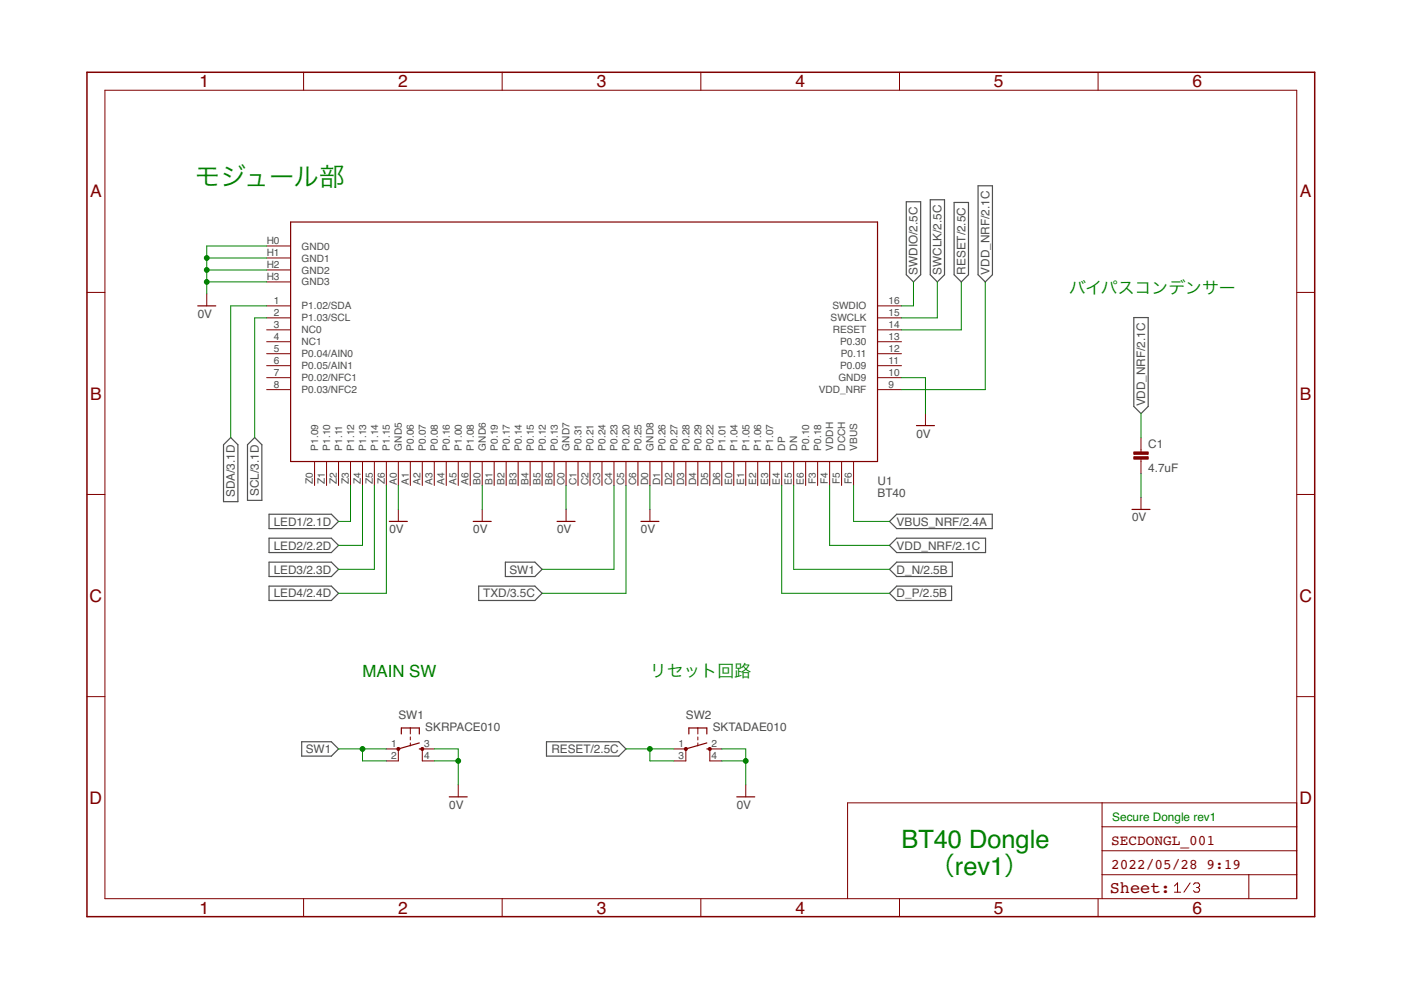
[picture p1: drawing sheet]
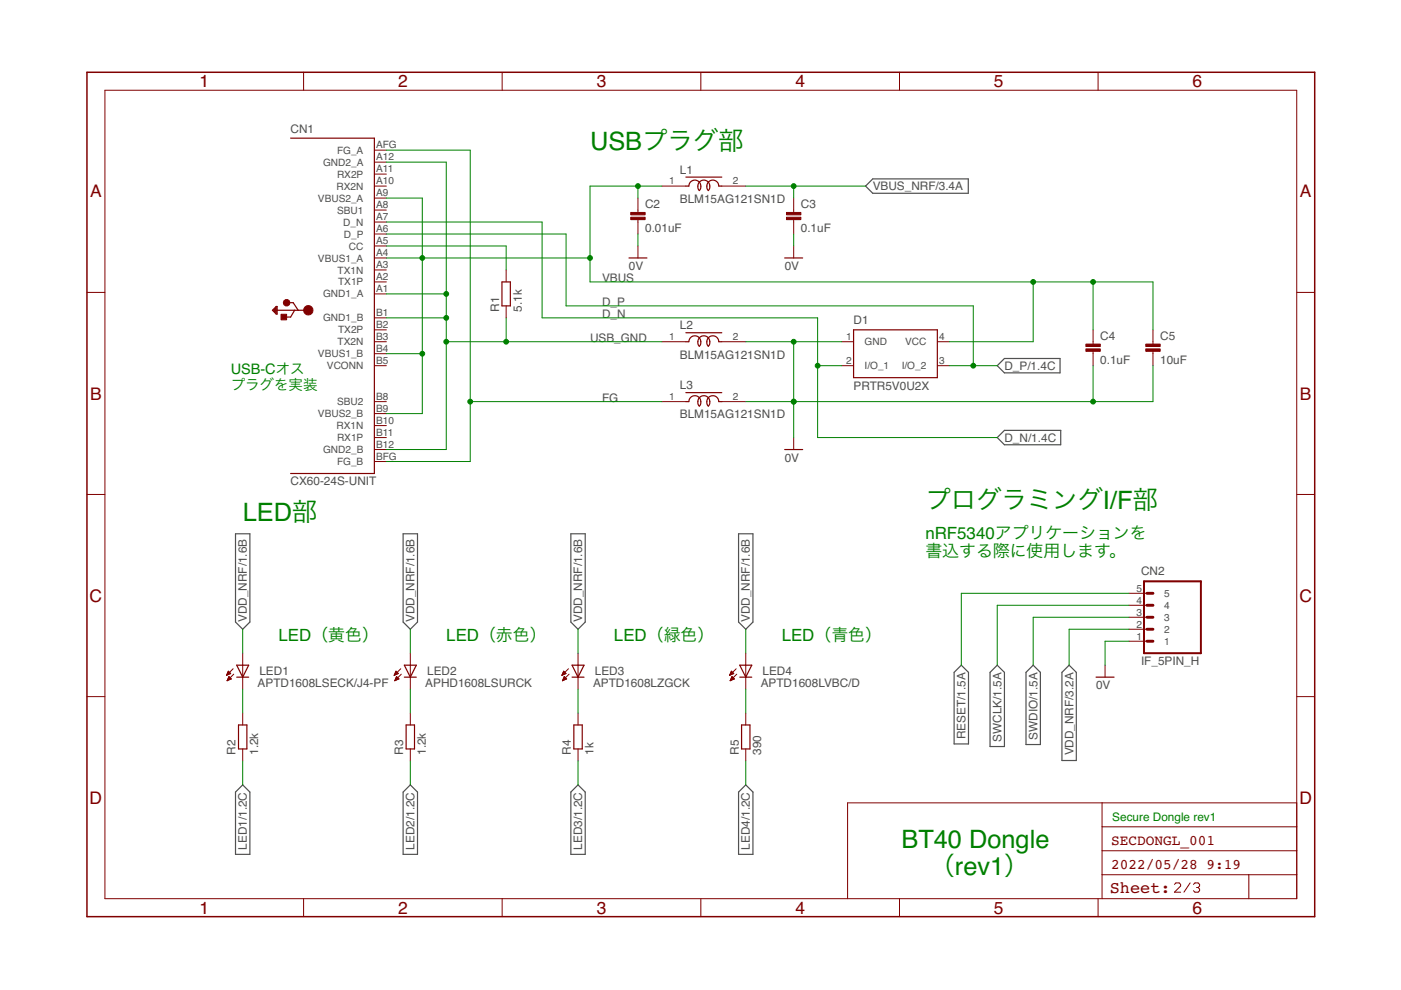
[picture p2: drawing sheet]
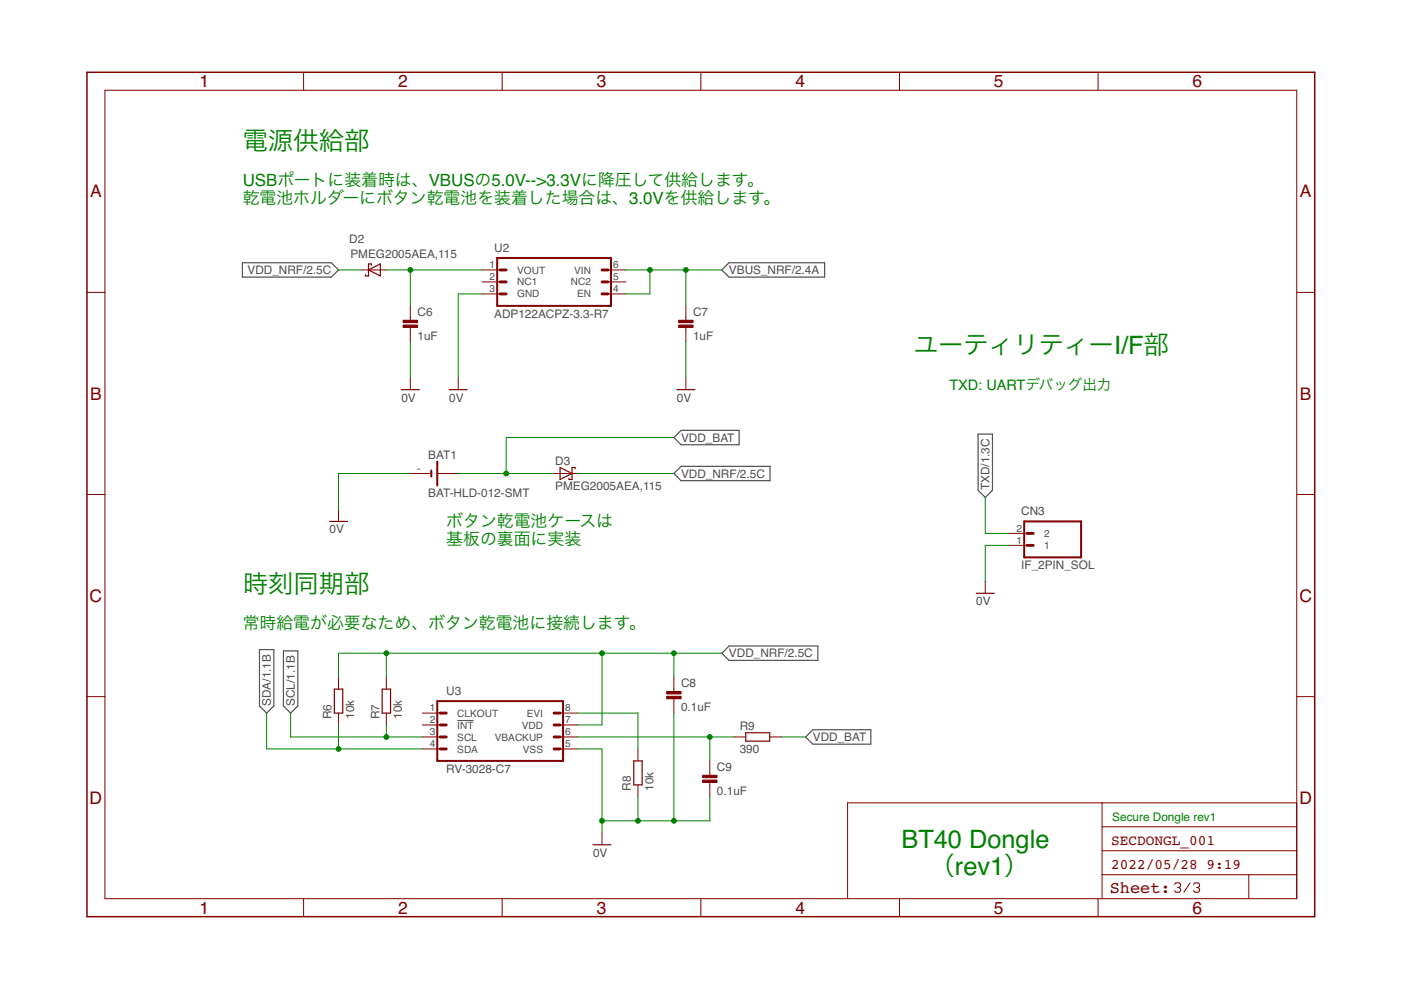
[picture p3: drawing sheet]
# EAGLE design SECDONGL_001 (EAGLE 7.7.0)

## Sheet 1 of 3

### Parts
C1  4.7uF  CAP_0603  [C0603K]
SW1  SKRPACE010  [SKRPACE010]
SW2  SKTADAE010  [SKTADAE010]
U1  BT40  [BM40-B_1PRIMARY]

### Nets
0V: C1.2 SW1.3(S) SW1.4(S1) SW2.2(S) SW2.4(S1) U1.10(GND9) U1.A0(GND5) U1.B0(GND6) U1.C0(GND7) U1.D0(GND8) U1.H0(GND0) U1.H1(GND1) U1.H2(GND2) U1.H3(GND3) ; also sheet 2,3
D_N: U1.E5(DN) ; also sheet 2
D_P: U1.E4(DP) ; also sheet 2
LED1: U1.Z3(P1.12) ; also sheet 2
LED2: U1.Z4(P1.13) ; also sheet 2
LED3: U1.Z5(P1.14) ; also sheet 2
LED4: U1.Z6(P1.15) ; also sheet 2
RESET: SW2.1(P) SW2.3(P1) U1.14(RESET) ; also sheet 2
SCL: U1.2(P1.03/SCL) ; also sheet 3
SDA: U1.1(P1.02/SDA) ; also sheet 3
SW1: SW1.1(P) SW1.2(P1) U1.C4(P0.23)
SWCLK: U1.15(SWCLK) ; also sheet 2
SWDIO: U1.16(SWDIO) ; also sheet 2
TXD: U1.C5(P0.20) ; also sheet 3
VBUS_NRF: U1.F6(VBUS) ; also sheet 2,3
VDD_NRF: C1.1 U1.9(VDD_NRF) U1.F4(VDDH) ; also sheet 2,3
Unconnected: U1.3(NC0) U1.4(NC1) U1.5(P0.04/AIN0) U1.6(P0.05/AIN1) U1.7(P0.02/NFC1) U1.8(P0.03/NFC2) U1.11(P0.09) U1.12(P0.11) U1.13(P0.30) U1.A1(P0.06) U1.A2(P0.07) U1.A3(P0.08) U1.A4(P0.16) U1.A5(P1.00) U1.A6(P1.08) U1.B1(P0.19) U1.B2(P0.17) U1.B3(P0.14) U1.B4(P0.15) U1.B5(P0.12) U1.B6(P0.13) U1.C1(P0.31) U1.C2(P0.21) U1.C3(P0.24) U1.C6(P0.25) U1.D1(P0.26) U1.D2(P0.27) U1.D3(P0.28) U1.D4(P0.29) U1.D5(P0.22) U1.D6(P1.01) U1.E0(P1.04) U1.E1(P1.05) U1.E2(P1.06) U1.E3(P1.07) U1.E6(P0.10) U1.F3(P0.18) U1.F5(DCCH) U1.Z0(P1.09) U1.Z1(P1.10) U1.Z2(P1.11)

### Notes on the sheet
- モジュール部
- バイパスコンデンサー
- MAIN SW | リセット回路
- Secure Dongle rev1
- BT40 Dongle
      （rev1）

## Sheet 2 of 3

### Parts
C2  0.01uF  CAP_0402K  [C0402K]
C3  0.1uF  CAP_0402K  [C0402K]
C4  0.1uF  CAP_0402K  [C0402K]
C5  10uF  CAP_0603  [C0603K]
CN1  CX60-24S-UNIT  [CX60-24S-UNIT]
CN2  IF_5PIN_H  [HEADER_5PIN]
D1  PRTR5V0U2X  [SOT143B]
L1  BLM15AG121SN1D  [C0402K]
L2  BLM15AG121SN1D  [C0402K]
L3  BLM15AG121SN1D  [C0402K]
LED1  APTD1608LSECK/J4-PF  [APTD1608]
LED2  APHD1608LSURCK  [APTD1608]
LED3  APTD1608LZGCK  [APTD1608]
LED4  APTD1608LVBC/D  [APTD1608]
R1  5.1k  RESISTOR_0402  [R0402]
R2  1.2k  RESISTOR_0402  [R0402]
R3  1.2k  RESISTOR_0402  [R0402]
R4  1k  RESISTOR_0402  [R0402]
R5  390  RESISTOR_0402  [R0402]

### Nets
0V: C2.2 C3.2 C4.2 C5.2 CN2.1 D1.1(GND) L2.2 L3.2 ; also sheet 1,3
D_N: CN1.A7(D_N) D1.2(I/O_1) ; also sheet 1
D_P: CN1.A6(D_P) D1.3(I/O_2) ; also sheet 1
FG: CN1.AFG(FG_A) CN1.BFG(FG_B) L3.1
LED1: R2.1 ; also sheet 1
LED2: R3.1 ; also sheet 1
LED3: R4.1 ; also sheet 1
LED4: R5.1 ; also sheet 1
N$1: LED4.C R5.2
N$2: CN1.A5(CC) R1.2
N$6: LED3.C R4.2
N$7: LED2.C R3.2
N$8: LED1.C R2.2
RESET: CN2.5 ; also sheet 1
SWCLK: CN2.4 ; also sheet 1
SWDIO: CN2.3 ; also sheet 1
USB_GND: CN1.A1(GND1_A) CN1.A12(GND2_A) CN1.B1(GND1_B) CN1.B12(GND2_B) L2.1 R1.1
VBUS: C2.1 C4.1 C5.1 CN1.A4(VBUS1_A) CN1.A9(VBUS2_A) CN1.B4(VBUS1_B) CN1.B9(VBUS2_B) D1.4(VCC) L1.1
VBUS_NRF: C3.1 L1.2 ; also sheet 1,3
VDD_NRF: CN2.2 LED1.A LED2.A LED3.A LED4.A ; also sheet 1,3
Unconnected: CN1.A2(TX1P) CN1.A3(TX1N) CN1.A8(SBU1) CN1.A10(RX2N) CN1.A11(RX2P) CN1.B2(TX2P) CN1.B3(TX2N) CN1.B5(VCONN) CN1.B8(SBU2) CN1.B10(RX1N) CN1.B11(RX1P)

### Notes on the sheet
- USBプラグ部
- USB-Cオス
  プラグを実装
- プログラミングI/F部
- LED部
- nRF5340アプリケーションを
  書込する際に使用します。
- LED（黄色） | LED（赤色） | LED（緑色） | LED（青色）
- Secure Dongle rev1
- BT40 Dongle
      （rev1）

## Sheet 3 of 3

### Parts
BAT1  BAT-HLD-012-SMT  [BAT-HLD-012-SMT]
C6  1uF  CAP_0603  [C0603K]
C7  1uF  CAP_0603  [C0603K]
C8  0.1uF  CAP_0402K  [C0402K]
C9  0.1uF  CAP_0402K  [C0402K]
CN3  IF_2PIN_SOL  [SOLPAD_2PIN]
D2  PMEG2005AEA,115  [SOD323-W]
D3  PMEG2005AEA,115  [SOD323-W]
R6  10k  RESISTOR_0402  [R0402]
R7  10k  RESISTOR_0402  [R0402]
R8  10k  RESISTOR_0402  [R0402]
R9  390  RESISTOR_0402  [R0402]
U2  ADP122ACPZ-3.3-R7  [6-LFCSP_UD]
U3  RV-3028-C7  [SON-8]

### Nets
0V: BAT1.- C6.2 C7.2 C8.2 C9.2 CN3.1 R8.1 U2.3(GND) U3.5(VSS) ; also sheet 1,2
N$3: C6.1 D2.A U2.1(VOUT)
N$4: C9.1 R9.1 U3.6(VBACKUP)
N$5: R8.2 U3.8(EVI)
SCL: R7.1 U3.3(SCL) ; also sheet 1
SDA: R6.1 U3.4(SDA) ; also sheet 1
TXD: CN3.2 ; also sheet 1
VBUS_NRF: C7.1 U2.4(EN) U2.6(VIN) ; also sheet 1,2
VDD_BAT: BAT1.+@2(+) D3.A R9.2
VDD_NRF: C8.1 D2.C D3.C R6.2 R7.2 U3.7(VDD) ; also sheet 1,2
Unconnected: U2.2(NC1) U2.5(NC2) U3.1(CLKOUT) U3.2(!INT!)

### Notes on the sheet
- 電源供給部
- USBポートに装着時は、VBUSの5.0V-->3.3Vに降圧して供給します。
  乾電池ホルダーにボタン乾電池を装着した場合は、3.0Vを供給します。
- ユーティリティーI/F部
- TXD: UARTデバッグ出力
- ボタン乾電池ケースは
  基板の裏面に実装
- 時刻同期部
- 常時給電が必要なため、ボタン乾電池に接続します。
- Secure Dongle rev1
- BT40 Dongle
      （rev1）
